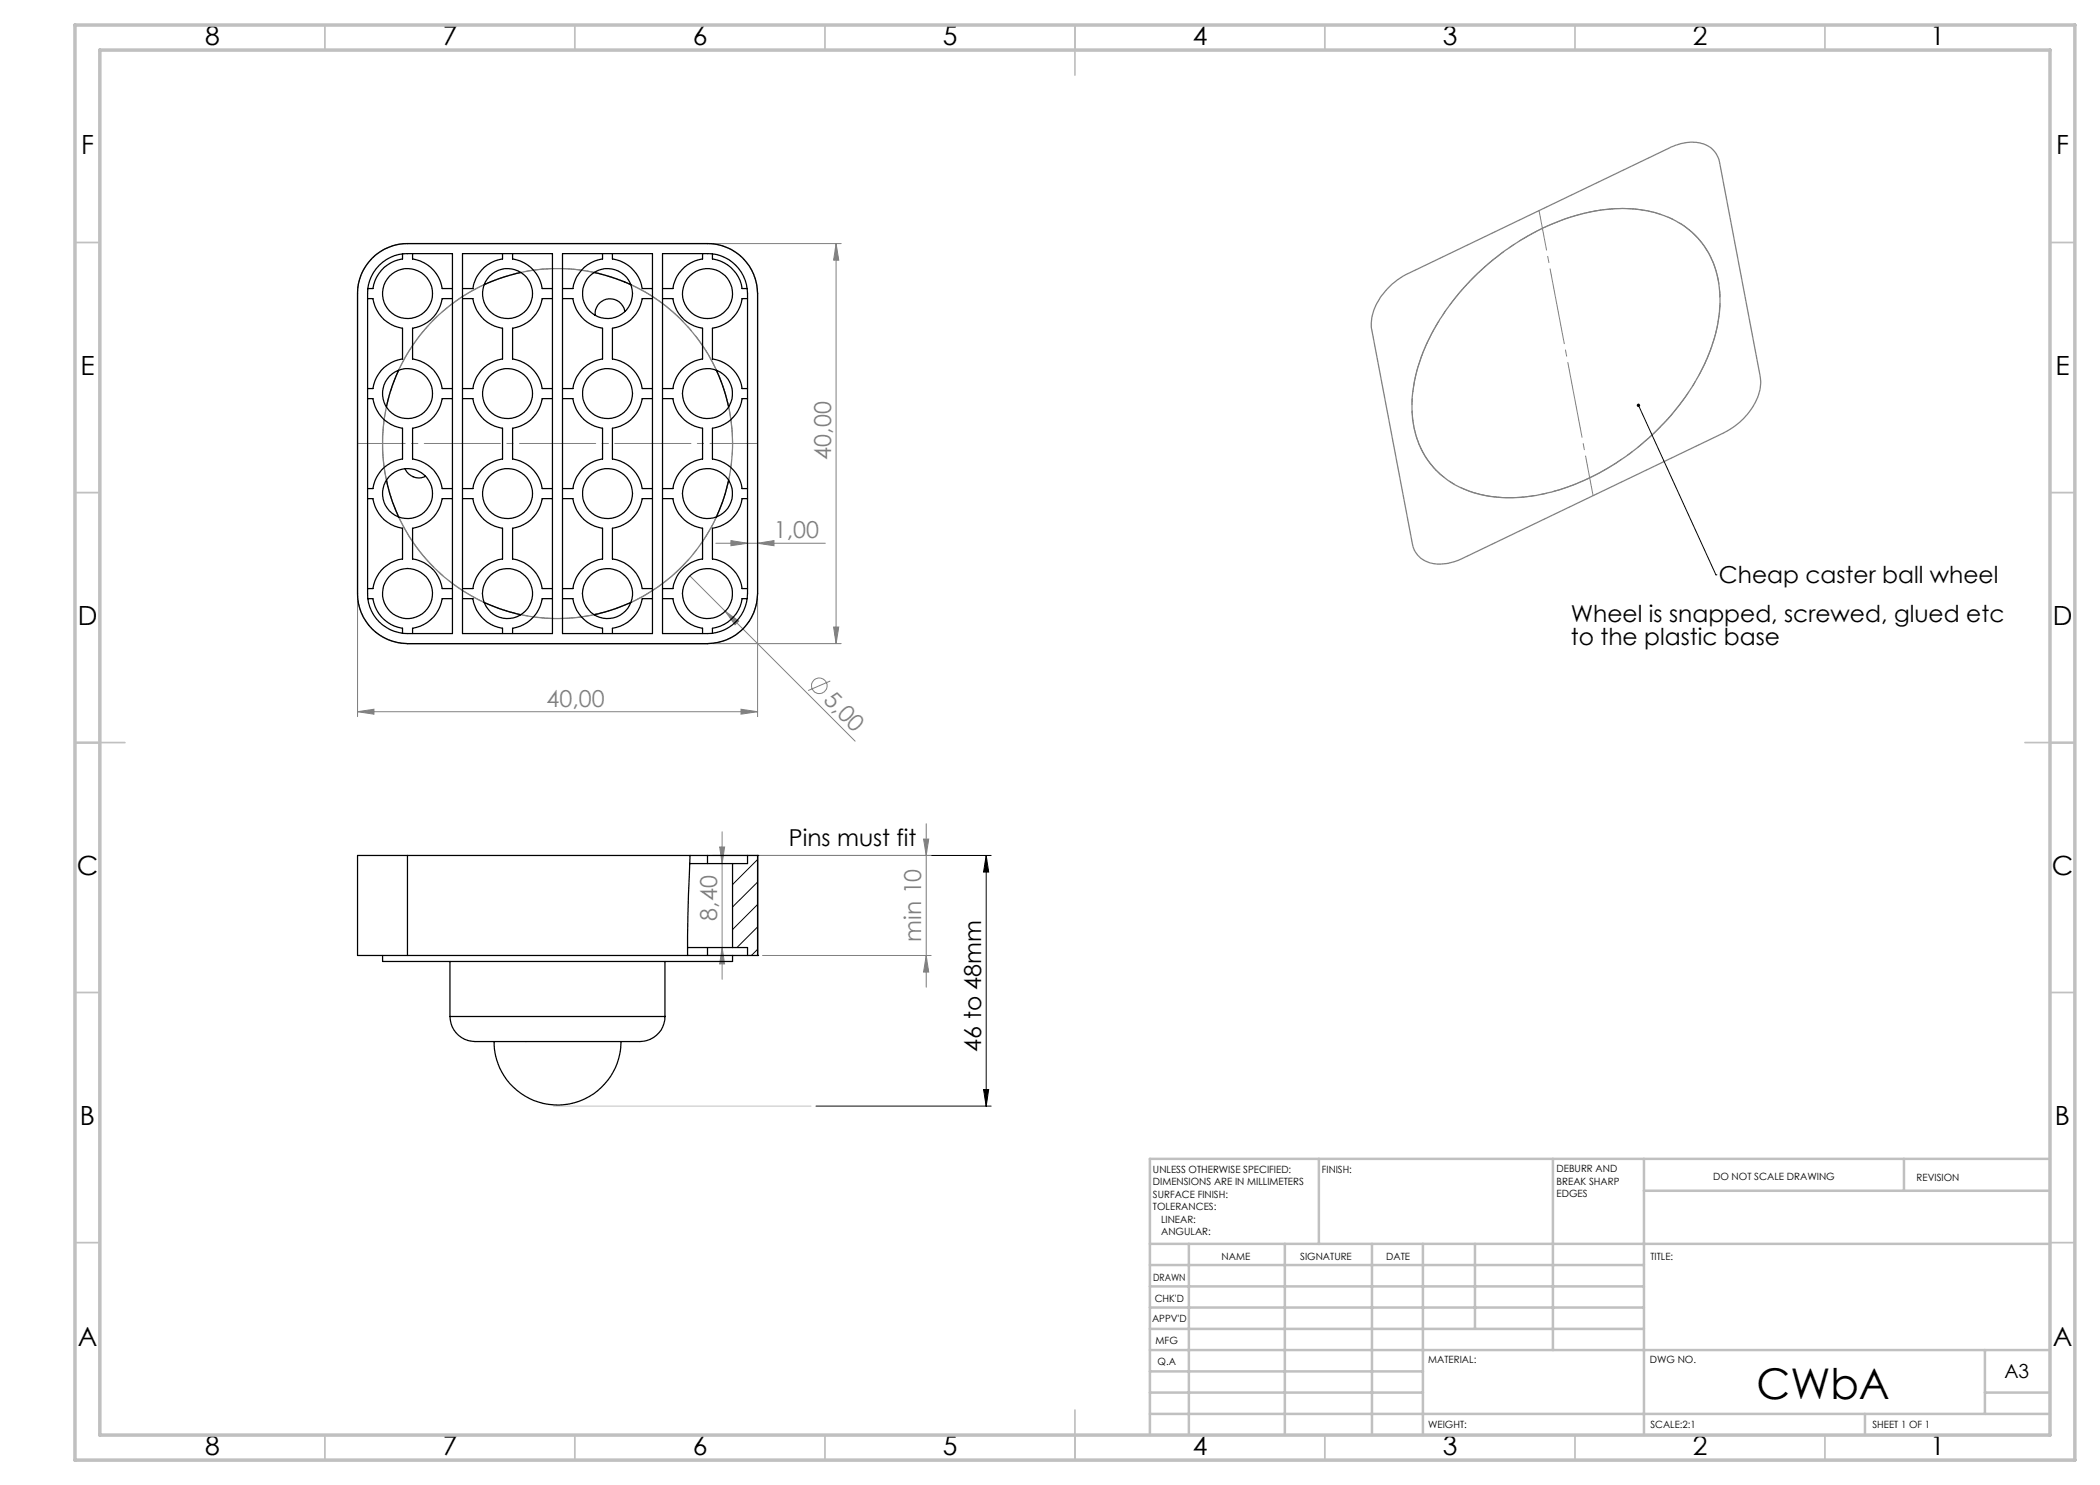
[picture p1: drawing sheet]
<svg xmlns="http://www.w3.org/2000/svg" width="420mm" height="297mm" viewBox="0 0 420 297" stroke-linecap="round" stroke-linejoin="round" font-family="sans-serif">
<g fill="none" stroke="#808080" stroke-width=".2">
<path d="M142.5 48.7h25.7M167.2 48.7v80M167.2 48.7l.5 3.3h-1zM71.5 119.7v23.6M138 115.2l33 33M143.2 108.7h21.9M146.2 108.1l3.3 .6-3.3 .4zM151.5 108.7l3.3-.6v1zM151.5 119.7v23.6M142.5 128.7h25.7M145 122.2l2.7 2-.7 .8zM166.1 136.2l-4.5 1.9"/>
<path d="M166.7 125.4h1l-.5 3.3zM71.5 142.3l3.3-.5v1zM71.5 142.3h80M148.2 141.8l3.3 .5-3.3 .5zM142.5 171.1h43.7M143.9 169.4h1l-.5 3.3zM144.4 166.4v29.5M184.7 167.8h1l-.5 3.3zM185.2 164.7v32.7M144.4 189.5l.5 3.3h-1zM152.5 191.1h33.7M185.2 191.1l.5 3.3h-1z"/>
<circle cx="163.8" cy="137.2" r="1.56"/>
</g>
<path d="M327.7 81.1l15.5 33.9M343.2 115h.1M142.5 171.1h55.7M197.2 171.1l.5 3.3h-1zM197.2 171.1v50.1M196.7 217.9h1l-.5 3.3zM163.2 221.2h35" fill="none" stroke="#000" stroke-width=".2"/>
<g fill="none" stroke="#808080" stroke-width=".25">
<path d="M74.6 51.5a10.1 10.1 0 0 1 6.9-2.8h60a10.1 10.1 0 0 1 10 10v60a10.1 10.1 0 0 1-10 10h-60a10 10 0 0 1-10-10v-60a10.1 10.1 0 0 1 3.1-7.2zM277.4 57.8l2-1.8 1.9-1.1 52.6-25.3a8.1 8.1 0 0 1 8.1-.1 4.9 4.9 0 0 1 1.9 3l8.1 42.8a10.1 10.1 0 0 1-3.3 8.5l-1.7 1.4-2.3 1.4-52.2 25.1a8 8 0 0 1-8.4-.1l-.2-.2a4.4 4.4 0 0 1-1.4-2.7l-8.1-42.7a9.8 9.8 0 0 1 3-8.2zM294.7 55.5a46.5 46.5 0 0 1 26-13.6 22.9 22.9 0 0 1 16.2 3.3 17.9 17.9 0 0 1 7 16.5 36.6 36.6 0 0 1-8.6 20 48.4 48.4 0 0 1-28.1 17.4 24.1 24.1 0 0 1-17.1-2.7 17.3 17.3 0 0 1-7.7-15.4 34.8 34.8 0 0 1 7.6-20.1l2.2-2.8z"/>
<circle cx="111.5" cy="88.7" r="35"/>
</g>
<path d="M317.6 42.5a25 25 0 0 1 18.2 2 17.4 17.4 0 0 1 8.2 16.5 37.5 37.5 0 0 1-9.8 22.1 47.7 47.7 0 0 1-27.7 16.1 22.9 22.9 0 0 1-17.5-3.6 17.9 17.9 0 0 1-6.5-16.1 38.7 38.7 0 0 1 11-22.7 48.2 48.2 0 0 1 24.1-14.3" fill="none" stroke="#808080" stroke-width=".2" stroke-dasharray="15.2 1.3 1.3 1.3" stroke-dashoffset=".3" stroke-linecap="butt"/>
<path d="M145 78.5a35 35 0 0 0-58.7-14.1 35 35 0 0 0 16.2 58.1 35 35 0 0 0 43-42.3l-.5-1.7" fill="none" stroke="#808080" stroke-width=".2" stroke-dasharray="15.2 1.3 1.3 1.3" stroke-dashoffset="2.4" stroke-linecap="butt"/>
<path d="M110.7 221.2h51.5" fill="none" stroke="#c0c0c0" stroke-width=".2"/>
<g fill="none" stroke="#c0c0c0" stroke-width=".35">
<path d="M65 5v5M115 5v5M165 5v5M215 5v10M265 5v5M315 5v5M365 5v5M15 48.5h5M410 48.5h5M15 98.5h5M410 98.5h5M15 148.5h10"/>
<path d="M405 148.5h10M15 198.5h5M410 198.5h5M15 248.5h5M410 248.5h5M65 287v5M115 287v5M165 287v5M215 282v10M265 287v5M315 287v5M365 287v5"/>
</g>
<g fill="none" stroke="#c0c0c0" stroke-width=".5">
<path d="M263.8 231.8v17M310.6 231.8v38.2M328.8 231.8v55.2M328.8 238.2h81.2M380.8 231.8v6.4M410 231.8h-180v55.2M230 248.8h180M230 257.3h98.8M230 253h98.8M237.8 248.8v38.2M257 248.8v38.2M274.4 248.8v38.2"/>
<path d="M284.6 248.8v38.2M295 248.8v17M230 265.8h98.8M230 261.5h98.8M230 278.5h54.6M230 274.3h54.6M230 270h180M397 278.5h13M397 270v12.8M230 282.8h180M373 282.8v4.2"/>
</g>
<path d="M15 5h400v287h-400zM20 10h390v277h-390z" fill="none" stroke="#c0c0c0" stroke-width=".7"/>
<path d="M318.6 99.1l-10.8-57" fill="none" stroke="#808080" stroke-width=".2" stroke-dasharray="15.2 1.3 1.3 1.3" stroke-dashoffset="7.2"/>
<path d="M71.5 88.7h80" fill="none" stroke="#808080" stroke-width=".2" stroke-dasharray="15.2 1.3 1.3 1.3" stroke-dashoffset="5.7"/>
<path d="M197.2 171.1l.5 3.3h-1zM196.7 217.9h1l-.5 3.3z" fill="#000"/>
<g fill="#808080">
<path d="M145 122.2l2.7 2-.7 .8z"/>
<path d="M71.5 142.3l3.3-.5v1zM148.2 141.8l3.3 .5-3.3 .5z"/>
<path d="M167.2 48.7l.5 3.3h-1zM166.7 125.4h1l-.5 3.3zM143.9 169.4h1l-.5 3.3zM144.4 189.5l.5 3.3h-1z"/>
<path d="M184.7 167.8h1l-.5 3.3zM185.2 191.1l.5 3.3h-1z"/>
<path d="M146.2 108.1l3.3 .6-3.3 .4zM151.5 108.7l3.3-.6v1z"/>
</g>
<path d="M327.4 80.9l.2-.2 .1 .4-.1-.4a.35 .35 0 0 1 .4 .4 .35 .35 0 0 1-.4 .3 .35 .35 0 0 1-.2-.5z" fill="#000"/>
<g fill="none" stroke="#000" stroke-width=".25">
<path d="M73.5 59.7h1.1a7 7 0 0 0 5.9 5.9v6.2a6.9 6.9 0 0 0-5.9 5.9h-1.1M74.4 51.6a10.2 10.2 0 0 1 7.1-2.9h60a10 10 0 0 1 10 10v60a10 10 0 0 1-10 10h-60a10 10 0 0 1-10-10v-60a9.8 9.8 0 0 1 2.9-7.1zM75.8 53.1a7.9 7.9 0 0 1 5.7-2.4h9v76h-9a7.9 7.9 0 0 1-8-8v-60a7.8 7.8 0 0 1 2.3-5.6zM80.5 50.8v1a6.9 6.9 0 0 0-5.9 5.9h-1M82.5 50.7v1.1a7 7 0 0 1 5.9 5.9h2.1M90.5 59.7h-2.1a7 7 0 0 1-5.9 5.9v6.2a7 7 0 0 1 5.9 5.9h2.1M92.5 59.7h2.1a7 7 0 0 0 5.9 5.9v6.2a6.9 6.9 0 0 0-5.9 5.9h-2.1M92.5 50.7h18v76h-18zM100.5 50.7v1.1a6.9 6.9 0 0 0-5.9 5.9h-2.1M102.5 50.7v1.1a7 7 0 0 1 5.9 5.9h2.1M104.2 54.5l-.9 .2a36.9 36.9 0 0 0-6.5 2.2M110.5 59.7h-2.1a7.1 7.1 0 0 1-5.9 5.9v6.2a7 7 0 0 1 5.9 5.9h2.1"/>
<path d="M112.5 59.7h2.1a7 7 0 0 0 5.9 5.9v6.2a6.9 6.9 0 0 0-5.9 5.9h-2.1M112.5 50.7h18v76h-18zM118.8 54.5l.9 .2a38.8 38.8 0 0 1 6.5 2.2M120.5 50.7v1.1a6.9 6.9 0 0 0-5.9 5.9h-2.1M122.5 50.7v1.1a7 7 0 0 1 5.9 5.9h2.1M130.5 59.7h-2.1a7.1 7.1 0 0 1-5.9 5.9v6.2a7 7 0 0 1 5.9 5.9h2.1M132.5 50.7h9a8 8 0 0 1 8 8v60a8 8 0 0 1-8 8h-9zM132.5 59.7h2.1a7 7 0 0 0 5.9 5.9v6.2a6.9 6.9 0 0 0-5.9 5.9h-2.1M140.5 50.7v1.1a6.9 6.9 0 0 0-5.9 5.9h-2.1M142.5 50.8v1a6.9 6.9 0 0 1 5.9 5.9h1M149.5 59.7h-1.1a7 7 0 0 1-5.9 5.9v6.2a6.9 6.9 0 0 1 5.9 5.9h1.1M73.5 79.7h1.1a7 7 0 0 0 5.9 6v6.1a6.9 6.9 0 0 0-5.9 5.9h-1.1"/>
<path d="M79.7 74a32 32 0 0 0-2.4 7.4M90.5 79.7h-2.1a7 7 0 0 1-5.9 6v6.1a7 7 0 0 1 5.9 5.9h2.1M92.5 79.7h2.1a7 7 0 0 0 5.9 6v6.1a6.9 6.9 0 0 0-5.9 5.9h-2.1M110.5 79.7h-2.1a7.1 7.1 0 0 1-5.9 6v6.1a7 7 0 0 1 5.9 5.9h2.1M112.5 79.7h2.1a7 7 0 0 0 5.9 6v6.1a6.9 6.9 0 0 0-5.9 5.9h-2.1M125 62.3a3 3 0 0 0-3.4-2.5 3 3 0 0 0-2.6 3.3M130.5 79.7h-2.1a7.1 7.1 0 0 1-5.9 6v6.1a7 7 0 0 1 5.9 5.9h2.1M132.5 79.7h2.1a7 7 0 0 0 5.9 6v6.1a6.9 6.9 0 0 0-5.9 5.9h-2.1M143.3 74a34.2 34.2 0 0 1 2.4 7.4M149.5 79.7h-1.1a7 7 0 0 1-5.9 6v6.1a6.9 6.9 0 0 1 5.9 5.9h1.1M73.5 99.7h1.1a7 7 0 0 0 5.9 6v6.1a6.9 6.9 0 0 0-5.9 5.9h-1.1M77.3 96a30.4 30.4 0 0 0 2.4 7.4"/>
<path d="M81 93.7a2.99 2.99 0 0 0 4.1 1.5M90.5 99.7h-2.1a7 7 0 0 1-5.9 6v6.1a7 7 0 0 1 5.9 5.9h2.1M92.5 99.7h2.1a7 7 0 0 0 5.9 6v6.1a6.9 6.9 0 0 0-5.9 5.9h-2.1M110.5 99.7h-2.1a7.1 7.1 0 0 1-5.9 6v6.1a7 7 0 0 1 5.9 5.9h2.1M112.5 99.7h2.1a7 7 0 0 0 5.9 6v6.1a6.9 6.9 0 0 0-5.9 5.9h-2.1M130.5 99.7h-2.1a7.1 7.1 0 0 1-5.9 6v6.1a7 7 0 0 1 5.9 5.9h2.1M132.5 99.7h2.1a7 7 0 0 0 5.9 6v6.1a6.9 6.9 0 0 0-5.9 5.9h-2.1M145.7 96a33.7 33.7 0 0 1-2.4 7.4M149.5 99.7h-1.1a7 7 0 0 1-5.9 6v6.1a6.9 6.9 0 0 1 5.9 5.9h1.1M73.6 119.7h1a7 7 0 0 0 5.9 6v.9M90.5 119.7h-2.1a7 7 0 0 1-5.9 6v1M92.5 119.7h2.1a7 7 0 0 0 5.9 6v1"/>
<path d="M110.5 119.7h-2.1a7.1 7.1 0 0 1-5.9 6v1M112.5 119.7h2.1a7 7 0 0 0 5.9 6v1M130.5 119.7h-2.1a7.1 7.1 0 0 1-5.9 6v1M132.5 119.7h2.1a7 7 0 0 0 5.9 6v1M149.4 119.7h-1a7 7 0 0 1-5.9 6v.9M96.8 120.5a35.4 35.4 0 0 0 7.4 2.4M126.2 120.5a36.9 36.9 0 0 1-7.4 2.4M81.5 171.1h-10v20h10M81.5 171.1v20M81.5 171.1h60M138 172.7h8.5M138 171.1l-.4 11.9-.1 8.1"/>
<path d="M141.5 171.1h8M141.5 171.1v1.6M146.5 172.7v16.8M149.5 171.1v1.6h-3M149.5 171.1h2M151.5 171.1h.1M151.5 171.1v20M76.5 191.1v1.2h70v-1.2M81.5 191.1h56M90 192.3v11M133 192.3v11M137.5 191.1h9"/>
<path d="M137.5 189.5h9M141.5 189.5v1.6M146.5 191.1h3M146.5 189.5h3v1.6M149.5 191.1h2M151.5 191.1h.1M90 203.3a5.1 5.1 0 0 0 5.7 5h27.7a28.8 28.8 0 0 0 6-.2 5 5 0 0 0 3.6-4.8M90 203.3h43M98.8 208.3a12.7 12.7 0 0 0 12.7 12.7 12.7 12.7 0 0 0 12.7-12.7"/>
<circle cx="81.5" cy="58.7" r="5"/>
<circle cx="101.5" cy="58.7" r="5"/>
<circle cx="121.5" cy="58.7" r="5"/>
<circle cx="141.5" cy="58.7" r="5"/>
<circle cx="81.5" cy="78.7" r="5"/>
<circle cx="101.5" cy="78.7" r="5"/>
<circle cx="121.5" cy="78.7" r="5"/>
<circle cx="141.5" cy="78.7" r="5"/>
<circle cx="81.5" cy="98.7" r="5"/>
<circle cx="101.5" cy="98.7" r="5"/>
<circle cx="121.5" cy="98.7" r="5"/>
<circle cx="141.5" cy="98.7" r="5"/>
<circle cx="81.5" cy="118.7" r="5"/>
<circle cx="101.5" cy="118.7" r="5"/>
<circle cx="121.5" cy="118.7" r="5"/>
<circle cx="141.5" cy="118.7" r="5"/>
</g>
<path d="M151.5 171.9l-5 5M151.5 176.4l-5 5M151.5 180.9l-5 5M151.5 185.4l-4.1 4.1M151.5 189.9l-1.2 1.2" fill="none" stroke="#000" stroke-width=".2"/>
<text font-size="8.5" x="351.3" y="279.7">CWbA</text>
<g font-size="5.3">
<text x="41" y="9">8</text>
<text x="88.5" y="9">7</text>
<text x="138.5" y="9">6</text>
<text x="188.5" y="9">5</text>
<text x="238.5" y="9">4</text>
<text x="288.5" y="9">3</text>
<text x="338.5" y="9">2</text>
<text x="386" y="9">1</text>
<text x="16.2" y="30.7">F</text>
<text x="411.2" y="30.7">F</text>
<text x="16.1" y="75">E</text>
<text x="411.1" y="75">E</text>
<text x="15.5" y="125">D</text>
<text x="410.5" y="125">D</text>
<text x="15.4" y="175">C</text>
<text x="410.4" y="175">C</text>
<text x="16" y="225">B</text>
<text x="411" y="225">B</text>
<text x="15.5" y="269.2">A</text>
<text x="410.5" y="269.2">A</text>
<text x="41" y="291">8</text>
<text x="88.5" y="291">7</text>
<text x="138.5" y="291">6</text>
<text x="188.5" y="291">5</text>
<text x="238.5" y="291">4</text>
<text x="288.5" y="291">3</text>
<text x="338.5" y="291">2</text>
<text x="386" y="291">1</text>
</g>
<g font-size="4.7" fill="#808080">
<text x="166.2" y="91.9" transform="rotate(-90 166.2 91.9)">40,00</text>
<text x="154.8" y="107.6">1,00</text>
<text x="109.3" y="141.3">40,00</text>
<text x="164.5" y="140.2" transform="rotate(45 164.5 140.2)">5,00</text>
<text x="143.4" y="184.1" transform="rotate(-90 143.4 184.1)">8,40</text>
<text x="184.2" y="188.3" transform="rotate(-90 184.2 188.3)">min 10</text>
</g>
<g font-size="4.7">
<text x="343.8" y="116.7">Cheap caster ball wheel</text>
<text x="314.2" y="124.4">Wheel is snapped, screwed, glued etc</text>
<text x="314.2" y="128.9">to the plastic base</text>
<text x="157.8" y="169.1">Pins must fit</text>
<text x="196.2" y="210.3" transform="rotate(-90 196.2 210.3)">46 to 48mm</text>
</g>
<text font-size="3.9" x="400.9" y="275.5">A3</text>
<g font-size="2">
<text x="230.6" y="234.6">UNLESS OTHERWISE SPECIFIED:</text>
<text x="230.6" y="237.1">DIMENSIONS ARE IN MILLIMETERS</text>
<text x="230.6" y="239.6">SURFACE FINISH:</text>
<text x="264.4" y="234.6">FINISH:</text>
<text x="311.3" y="234.5">DEBURR AND</text>
<text x="311.3" y="237">BREAK SHARP</text>
<text x="311.3" y="239.5">EDGES</text>
<text x="342.6" y="236">DO NOT SCALE DRAWING</text>
<text x="383.3" y="236.2">REVISION</text>
<text x="230.6" y="242.1">TOLERANCES:</text>
<text x="232.2" y="244.6">LINEAR:</text>
<text x="232.2" y="247.1">ANGULAR:</text>
<text x="244.3" y="252">NAME</text>
<text x="260" y="251.9">SIGNATURE</text>
<text x="277.2" y="251.9">DATE</text>
<text x="330.1" y="251.9">TITLE:</text>
<text x="230.6" y="256.1">DRAWN</text>
<text x="230.9" y="260.3">CHK'D</text>
<text x="230.4" y="264.4">APPV'D</text>
<text x="231.1" y="268.8">MFG</text>
<text x="231.5" y="273">Q.A</text>
<text x="285.6" y="272.5">MATERIAL:</text>
<text x="330" y="272.5">DWG NO.</text>
<text x="285.6" y="285.5">WEIGHT:</text>
<text x="330.1" y="285.6">SCALE:2:1</text>
<text x="374.5" y="285.6">SHEET 1 OF 1</text>
</g>
</svg>
